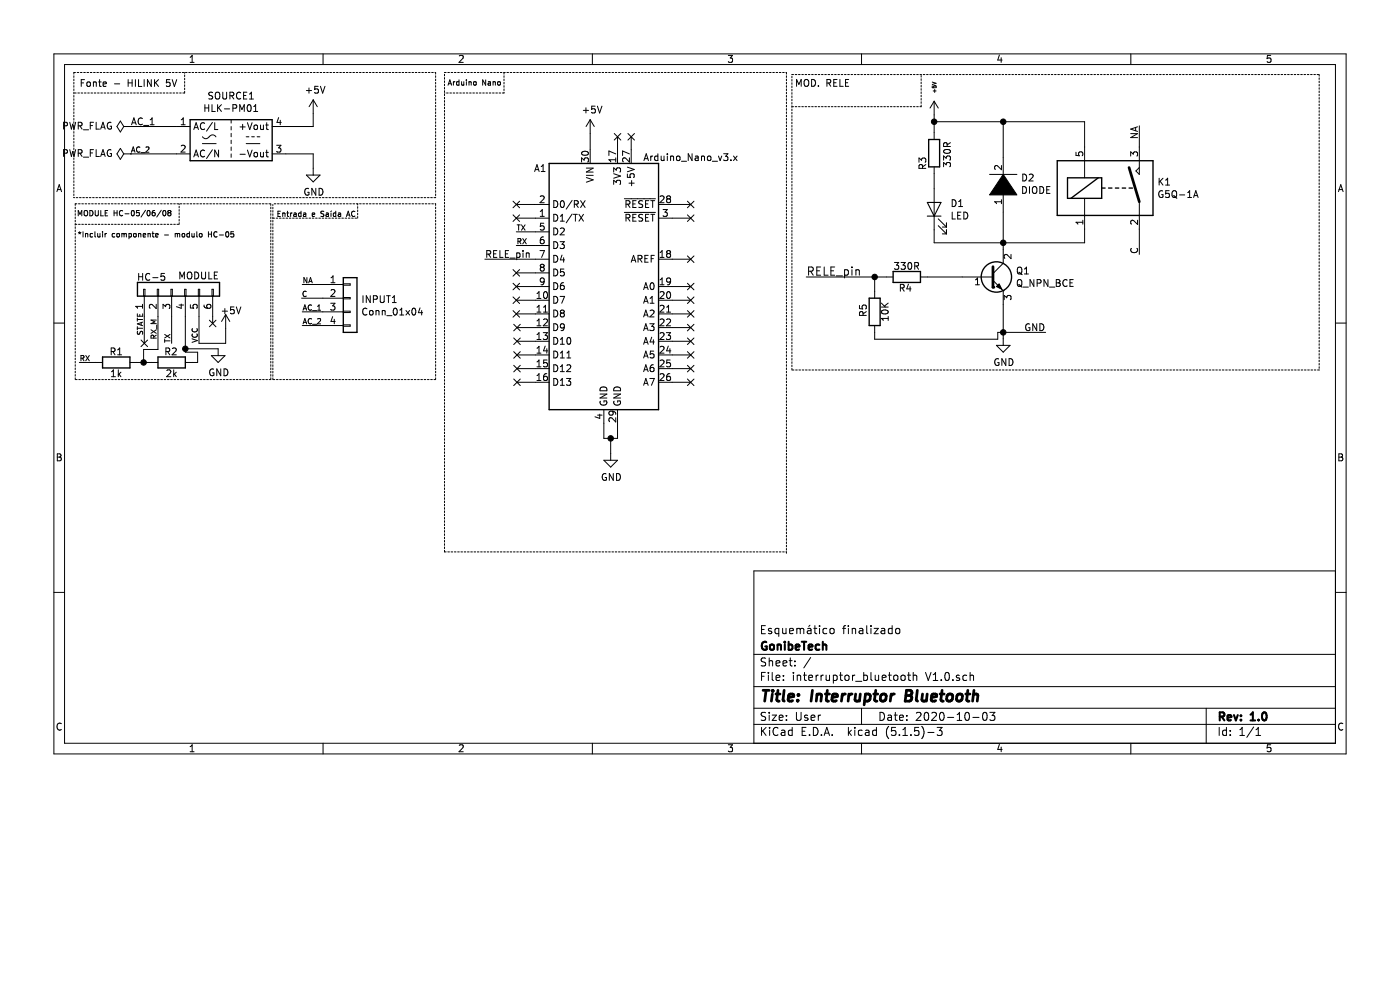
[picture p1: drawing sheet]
EESchema Schematic File Version 4
EELAYER 30 0
EELAYER END
$Descr User 10236 5906
encoding utf-8
Sheet 1 1
Title "Interruptor Bluetooth"
Date "2020-10-03"
Rev "1.0"
Comp "GonibeTech"
Comment1 "Esquemático finalizado"
Comment2 ""
Comment3 ""
Comment4 ""
$EndDescr
$Comp
L Device:R R4
U 1 1
P 6630 2025
F 0 "R4" V 6710 2015 50  0000 C CNN
F 1 "330R" V 6550 2025 50  0000 C CNN
F 2 "Resistor_SMD:R_0805_2012Metric" V 6560 2025 50  0001 C CNN
F 3 "~" H 6630 2025 50  0001 C CNN
	1    6630 2025
	0    1    1    0   
$EndComp
$Comp
L Device:LED D1
U 1 1
P 6830 1530
F 0 "D1" V 6869 1413 50  0000 R CNN
F 1 "LED" V 6778 1413 50  0000 R CNN
F 2 "LED_SMD:LED_0805_2012Metric" H 6830 1530 50  0001 C CNN
F 3 "~" H 6830 1530 50  0001 C CNN
	1    6830 1530
	0    -1   -1   0   
$EndComp
$Comp
L Device:Q_NPN_BCE Q1
U 1 1
P 7235 2025
F 0 "Q1" H 7426 2071 50  0000 L CNN
F 1 "Q_NPN_BCE" H 7426 1980 50  0000 L CNN
F 2 "Package_TO_SOT_SMD:SOT-23" H 7435 2125 50  0001 C CNN
F 3 "~" H 7235 2025 50  0001 C CNN
	1    7235 2025
	1    0    0    -1  
$EndComp
Wire Wire Line
	6780 2025 7035 2025
Wire Wire Line
	7335 2225 7335 2430
Wire Wire Line
	7335 1775 6830 1775
Wire Wire Line
	6830 1775 6830 1680
$Comp
L Device:R R3
U 1 1
P 6830 1120
F 0 "R3" V 6910 1195 50  0000 C CNN
F 1 "330R" V 6730 1130 50  0000 C CNN
F 2 "Resistor_SMD:R_0805_2012Metric" V 6760 1120 50  0001 C CNN
F 3 "~" H 6830 1120 50  0001 C CNN
	1    6830 1120
	-1   0    0    1   
$EndComp
Wire Wire Line
	6830 1380 6830 1270
Wire Wire Line
	6830 970  6830 890 
$Comp
L pspice:DIODE D2
U 1 1
P 7335 1350
F 0 "D2" V 7381 1222 50  0000 R CNN
F 1 "DIODE" V 7290 1222 50  0000 R CNN
F 2 "Diode_SMD:D_0805_2012Metric" H 7335 1350 50  0001 C CNN
F 3 "~" H 7335 1350 50  0001 C CNN
	1    7335 1350
	0    -1   -1   0   
$EndComp
Wire Wire Line
	6830 890  7335 890 
Wire Wire Line
	7335 890  7335 1150
Connection ~ 6830 890 
Wire Wire Line
	6830 890  6830 840 
Wire Wire Line
	7930 890  7335 890 
Connection ~ 7335 890 
Wire Wire Line
	7335 1550 7335 1775
Wire Wire Line
	7335 1775 7930 1775
Wire Wire Line
	7930 1775 7930 1675
Connection ~ 7335 1775
Wire Wire Line
	7335 1775 7335 1825
Wire Wire Line
	8330 1675 8330 1860
Text Label 8330 1860 1    50   ~ 0
C
Text Label 8330 920  3    50   ~ 0
NA
Wire Wire Line
	7930 890  7930 1075
$Comp
L Relay:G5Q-1A K1
U 1 1
P 8130 1375
F 0 "K1" H 8460 1421 50  0000 L CNN
F 1 "G5Q-1A" H 8460 1330 50  0000 L CNN
F 2 "Relay_THT:Relay_SPST_Omron-G5Q-1A" H 8480 1325 50  0001 L CNN
F 3 "https://www.omron.com/ecb/products/pdf/en-g5q.pdf" H 8130 1375 50  0001 C CNN
	1    8130 1375
	1    0    0    -1  
$EndComp
Wire Wire Line
	8330 1075 8330 920 
Text Label 1055 2455 1    39   ~ 0
STATE
Wire Wire Line
	1055 2315 1055 2510
Wire Wire Line
	1255 2315 1255 2510
Wire Wire Line
	1455 2315 1455 2510
Text Label 1255 2510 1    39   ~ 0
TX
Text Label 1455 2510 1    39   ~ 0
VCC
$Comp
L Device:R R1
U 1 1
P 850 2650
F 0 "R1" V 770 2650 50  0000 C CNN
F 1 "1k" V 930 2650 50  0000 C CNN
F 2 "Resistor_SMD:R_0805_2012Metric" V 780 2650 50  0001 C CNN
F 3 "~" H 850 2650 50  0001 C CNN
	1    850  2650
	0    1    1    0   
$EndComp
$Comp
L Device:R R2
U 1 1
P 1255 2650
F 0 "R2" V 1175 2645 50  0000 C CNN
F 1 "2k" V 1335 2650 50  0000 C CNN
F 2 "Resistor_SMD:R_0805_2012Metric" V 1185 2650 50  0001 C CNN
F 3 "~" H 1255 2650 50  0001 C CNN
	1    1255 2650
	0    1    1    0   
$EndComp
Wire Wire Line
	1000 2650 1050 2650
Wire Wire Line
	1050 2650 1050 2555
Wire Wire Line
	1050 2555 1155 2555
Wire Wire Line
	1155 2315 1155 2555
Connection ~ 1050 2650
Wire Wire Line
	1050 2650 1105 2650
Wire Wire Line
	1355 2575 1445 2575
Wire Wire Line
	1445 2575 1445 2650
Wire Wire Line
	1445 2650 1405 2650
Wire Wire Line
	1355 2315 1355 2550
Text Label 580  2650 0    39   ~ 0
RX
Wire Wire Line
	700  2650 580  2650
Text Notes 560  1590 0    39   ~ 0
MODULE HC-05/06/08\n
Wire Notes Line
	1310 1640 1310 1490
Wire Notes Line
	550  1640 1310 1640
Wire Notes Line
	1980 1490 1980 2775
Wire Notes Line
	1980 2775 550  2775
Wire Notes Line
	550  1490 1980 1490
Wire Notes Line
	550  1490 550  2775
Wire Notes Line
	9645 545  9645 2705
Wire Notes Line
	9645 2705 5790 2705
Wire Notes Line
	5790 2705 5790 545 
Wire Notes Line
	5790 780  6735 780 
Wire Notes Line
	6735 780  6735 545 
Wire Notes Line
	5790 545  9645 545 
Text Notes 5810 725  0    50   ~ 0
MOD. RELE\n\n
Text Notes 565  1745 0    39   ~ 0
*Incluir componente - modulo HC-05\n
$Comp
L Converter_ACDC:HLK-PM01 SOURCE1
U 1 1
P 1690 1025
F 0 "SOURCE1" H 1690 1350 50  0000 C CNN
F 1 "HLK-PM01" H 1690 1259 50  0000 C CNN
F 2 "Converter_ACDC:Converter_ACDC_HiLink_HLK-PMxx" H 1690 725 50  0001 C CNN
F 3 "http://www.hlktech.net/product_detail.php?ProId=54" H 2090 675 50  0001 C CNN
	1    1690 1025
	1    0    0    -1  
$EndComp
Wire Wire Line
	2090 1125 2290 1125
Wire Wire Line
	2290 1125 2290 1230
Wire Wire Line
	2090 925  2290 925 
Wire Wire Line
	2290 925  2290 830 
$Comp
L power:+5V #PWR0103
U 1 1
P 2290 830
F 0 "#PWR0103" H 2290 680 50  0001 C CNN
F 1 "+5V" H 2305 1003 50  0000 C CNN
F 2 "" H 2290 830 50  0001 C CNN
F 3 "" H 2290 830 50  0001 C CNN
	1    2290 830 
	1    0    0    -1  
$EndComp
$Comp
L power:GND #PWR0104
U 1 1
P 2290 1230
F 0 "#PWR0104" H 2290 980 50  0001 C CNN
F 1 "GND" H 2295 1057 50  0000 C CNN
F 2 "" H 2290 1230 50  0001 C CNN
F 3 "" H 2290 1230 50  0001 C CNN
	1    2290 1230
	1    0    0    -1  
$EndComp
$Comp
L power:GND #PWR0105
U 1 1
P 7335 2475
F 0 "#PWR0105" H 7335 2225 50  0001 C CNN
F 1 "GND" H 7340 2302 50  0000 C CNN
F 2 "" H 7335 2475 50  0001 C CNN
F 3 "" H 7335 2475 50  0001 C CNN
	1    7335 2475
	1    0    0    -1  
$EndComp
Wire Notes Line
	540  530  3185 530 
Wire Notes Line
	3185 530  3185 1445
Wire Notes Line
	3185 1445 540  1445
Wire Notes Line
	540  530  540  1445
Text Notes 580  645  0    50   ~ 0
Fonte - HILINK 5V\n
Wire Notes Line
	545  680  1350 680 
Wire Notes Line
	1350 680  1350 530 
$Comp
L Connector_Generic:Conn_01x06 HC-5
U 1 1
P 1255 2115
F 0 "HC-5" V 1340 2370 50  0000 R CNN
F 1 "MODULE" V 1350 2070 50  0000 R CNN
F 2 "Connector_PinSocket_2.54mm:PinSocket_1x06_P2.54mm_Vertical" H 1255 2115 50  0001 C CNN
F 3 "~" H 1255 2115 50  0001 C CNN
	1    1255 2115
	0    -1   -1   0   
$EndComp
$Comp
L power:+5V #PWR0108
U 1 1
P 6830 840
F 0 "#PWR0108" H 6830 690 50  0001 C CNN
F 1 "+5V" V 6830 1040 28  0000 C CNN
F 2 "" H 6830 840 50  0000 C CNN
F 3 "" H 6830 840 50  0000 C CNN
	1    6830 840 
	1    0    0    -1  
$EndComp
Text Label 5895 2025 0    60   ~ 0
RELE_pin
$Comp
L Device:R R5
U 1 1
P 6395 2280
F 0 "R5" V 6475 2270 50  0000 C CNN
F 1 "10K" V 6315 2280 50  0000 C CNN
F 2 "Resistor_SMD:R_0805_2012Metric" V 6325 2280 50  0001 C CNN
F 3 "~" H 6395 2280 50  0001 C CNN
	1    6395 2280
	-1   0    0    1   
$EndComp
Wire Wire Line
	6395 2130 6395 2025
Connection ~ 6395 2025
Wire Wire Line
	6395 2025 6480 2025
Wire Wire Line
	6395 2480 7295 2480
Wire Wire Line
	7295 2480 7295 2430
Wire Wire Line
	7295 2430 7335 2430
Connection ~ 7335 2430
Wire Wire Line
	7335 2430 7335 2475
Wire Wire Line
	6395 2430 6395 2480
Wire Wire Line
	5895 2025 6395 2025
$Comp
L MCU_Module:Arduino_Nano_v3.x A1
U 1 1
P 4415 2095
F 0 "A1" H 3950 2960 50  0000 C CNN
F 1 "Arduino_Nano_v3.x" H 5050 3040 50  0000 C CNN
F 2 "Module:Arduino_Nano" H 4415 2095 50  0001 C CIN
F 3 "http://www.mouser.com/pdfdocs/Gravitech_Arduino_Nano3_0.pdf" H 4415 2095 50  0001 C CNN
	1    4415 2095
	1    0    0    -1  
$EndComp
Wire Wire Line
	4415 3095 4415 3205
Wire Wire Line
	4415 3205 4465 3205
Wire Wire Line
	4515 3205 4515 3095
Wire Wire Line
	4465 3205 4465 3315
Connection ~ 4465 3205
Wire Wire Line
	4465 3205 4515 3205
$Comp
L power:GND #PWR0109
U 1 1
P 4465 3315
F 0 "#PWR0109" H 4465 3065 50  0001 C CNN
F 1 "GND" H 4470 3142 50  0000 C CNN
F 2 "" H 4465 3315 50  0001 C CNN
F 3 "" H 4465 3315 50  0001 C CNN
	1    4465 3315
	1    0    0    -1  
$EndComp
$Comp
L power:+5V #PWR0110
U 1 1
P 4315 975
F 0 "#PWR0110" H 4315 825 50  0001 C CNN
F 1 "+5V" H 4330 1148 50  0000 C CNN
F 2 "" H 4315 975 50  0001 C CNN
F 3 "" H 4315 975 50  0001 C CNN
	1    4315 975 
	1    0    0    -1  
$EndComp
Wire Wire Line
	3915 1695 3775 1695
Wire Wire Line
	3775 1795 3915 1795
Text Label 3775 1695 0    39   ~ 0
TX
Text Label 3775 1795 0    39   ~ 0
RX
Wire Wire Line
	4315 1095 4315 975 
Wire Wire Line
	3915 1995 3775 1995
Wire Wire Line
	3545 1895 3915 1895
Text Label 3545 1895 0    50   ~ 0
RELE_pin
Wire Wire Line
	7330 2430 7335 2430
Wire Wire Line
	7335 2430 7645 2430
Text Label 7645 2430 2    50   ~ 0
GND
Wire Wire Line
	955  925  1290 925 
Text Label 955  925  0    50   ~ 0
AC_1
Text Label 955  1125 0    39   ~ 0
AC_2
$Comp
L Connector_Generic:Conn_01x04 INPUT1
U 1 1
P 2560 2180
F 0 "INPUT1" H 2640 2172 50  0000 L CNN
F 1 "Conn_01x04" H 2640 2081 50  0000 L CNN
F 2 "TerminalBlock:TerminalBlock_bornier-4_P5.08mm" H 2560 2180 50  0001 C CNN
F 3 "~" H 2560 2180 50  0001 C CNN
	1    2560 2180
	1    0    0    -1  
$EndComp
Wire Wire Line
	2360 2080 2210 2080
Wire Wire Line
	2360 2180 2205 2180
Text Label 2210 2080 0    39   ~ 0
NA
Text Label 2205 2180 0    39   ~ 0
C
Wire Wire Line
	2360 2280 2210 2280
Wire Wire Line
	2360 2380 2210 2380
Text Label 2210 2280 0    39   ~ 0
AC_1
Text Label 2210 2380 0    39   ~ 0
AC_2
Text Label 1155 2485 1    39   ~ 0
RX_M
Wire Notes Line
	2005 1490 3185 1490
Wire Notes Line
	3185 1490 3185 2775
Wire Notes Line
	3185 2775 1995 2775
Wire Notes Line
	1995 2775 1995 1495
Text Notes 2020 1595 0    39   ~ 0
Entrada e Saída AC\n
Wire Notes Line
	1995 1595 2615 1595
Wire Notes Line
	2615 1595 2615 1490
Wire Notes Line
	3250 4035 3250 530 
Text Notes 3270 635  0    39   ~ 0
Arduino Nano\n
Wire Notes Line
	3685 530  3685 680 
Wire Notes Line
	3685 680  3250 680 
Wire Notes Line
	3250 4035 5750 4035
Wire Notes Line
	3250 530  5750 530 
Wire Notes Line
	5750 530  5750 4045
Wire Wire Line
	3915 1495 3775 1495
Wire Wire Line
	3915 1595 3775 1595
NoConn ~ 3775 1495
NoConn ~ 3775 1595
Wire Wire Line
	3915 2095 3775 2095
Wire Wire Line
	3915 2195 3775 2195
Wire Wire Line
	3915 2295 3775 2295
NoConn ~ 3775 1995
NoConn ~ 3775 2095
NoConn ~ 3775 2195
NoConn ~ 3775 2295
Wire Wire Line
	3915 2395 3780 2395
Wire Wire Line
	3915 2495 3780 2495
Wire Wire Line
	3915 2595 3780 2595
Wire Wire Line
	3915 2695 3780 2695
NoConn ~ 3780 2395
NoConn ~ 3780 2495
NoConn ~ 3780 2595
NoConn ~ 3780 2695
Wire Wire Line
	3915 2795 3780 2795
NoConn ~ 3780 2795
Wire Wire Line
	4915 1495 5050 1495
Wire Wire Line
	4915 1595 5050 1595
Wire Wire Line
	4915 1895 5050 1895
Wire Wire Line
	4915 2095 5050 2095
Wire Wire Line
	4915 2195 5050 2195
Wire Wire Line
	4915 2295 5050 2295
Wire Wire Line
	4915 2395 5050 2395
Wire Wire Line
	4915 2495 5050 2495
Wire Wire Line
	4915 2595 5050 2595
Wire Wire Line
	4915 2695 5050 2695
Wire Wire Line
	4915 2795 5050 2795
NoConn ~ 5050 2795
NoConn ~ 5050 2695
NoConn ~ 5050 2595
NoConn ~ 5050 2495
NoConn ~ 5050 2395
NoConn ~ 5050 2295
NoConn ~ 5050 2195
NoConn ~ 5050 2095
NoConn ~ 5050 1895
NoConn ~ 5050 1495
NoConn ~ 5050 1595
Wire Wire Line
	4515 1095 4515 1000
Wire Wire Line
	4615 1095 4615 1000
NoConn ~ 4515 1000
NoConn ~ 4615 1000
NoConn ~ 1055 2510
Wire Wire Line
	1455 2510 1650 2510
Wire Wire Line
	1650 2510 1650 2400
$Comp
L power:+5V #PWR0101
U 1 1
P 1650 2400
F 0 "#PWR0101" H 1650 2250 50  0001 C CNN
F 1 "+5V" H 1690 2530 50  0000 C CNN
F 2 "" H 1650 2400 50  0001 C CNN
F 3 "" H 1650 2400 50  0001 C CNN
	1    1650 2400
	1    0    0    -1  
$EndComp
$Comp
L power:GND #PWR0102
U 1 1
P 1595 2550
F 0 "#PWR0102" H 1595 2300 50  0001 C CNN
F 1 "GND" H 1600 2377 50  0000 C CNN
F 2 "" H 1595 2550 50  0001 C CNN
F 3 "" H 1595 2550 50  0001 C CNN
	1    1595 2550
	1    0    0    -1  
$EndComp
Wire Wire Line
	1355 2550 1595 2550
Connection ~ 1355 2550
Wire Wire Line
	1355 2550 1355 2575
Wire Wire Line
	1555 2315 1555 2365
NoConn ~ 1555 2365
$Comp
L power:PWR_FLAG #FLG0101
U 1 1
P 955 1125
F 0 "#FLG0101" H 955 1200 50  0001 C CNN
F 1 "PWR_FLAG" V 955 1252 50  0000 L CNN
F 2 "" H 955 1125 50  0001 C CNN
F 3 "~" H 955 1125 50  0001 C CNN
	1    955  1125
	0    -1   -1   0   
$EndComp
$Comp
L power:PWR_FLAG #FLG0102
U 1 1
P 955 925
F 0 "#FLG0102" H 955 1000 50  0001 C CNN
F 1 "PWR_FLAG" V 955 1052 50  0000 L CNN
F 2 "" H 955 925 50  0001 C CNN
F 3 "~" H 955 925 50  0001 C CNN
	1    955  925 
	0    -1   -1   0   
$EndComp
Wire Wire Line
	955  1125 1290 1125
$EndSCHEMATC
